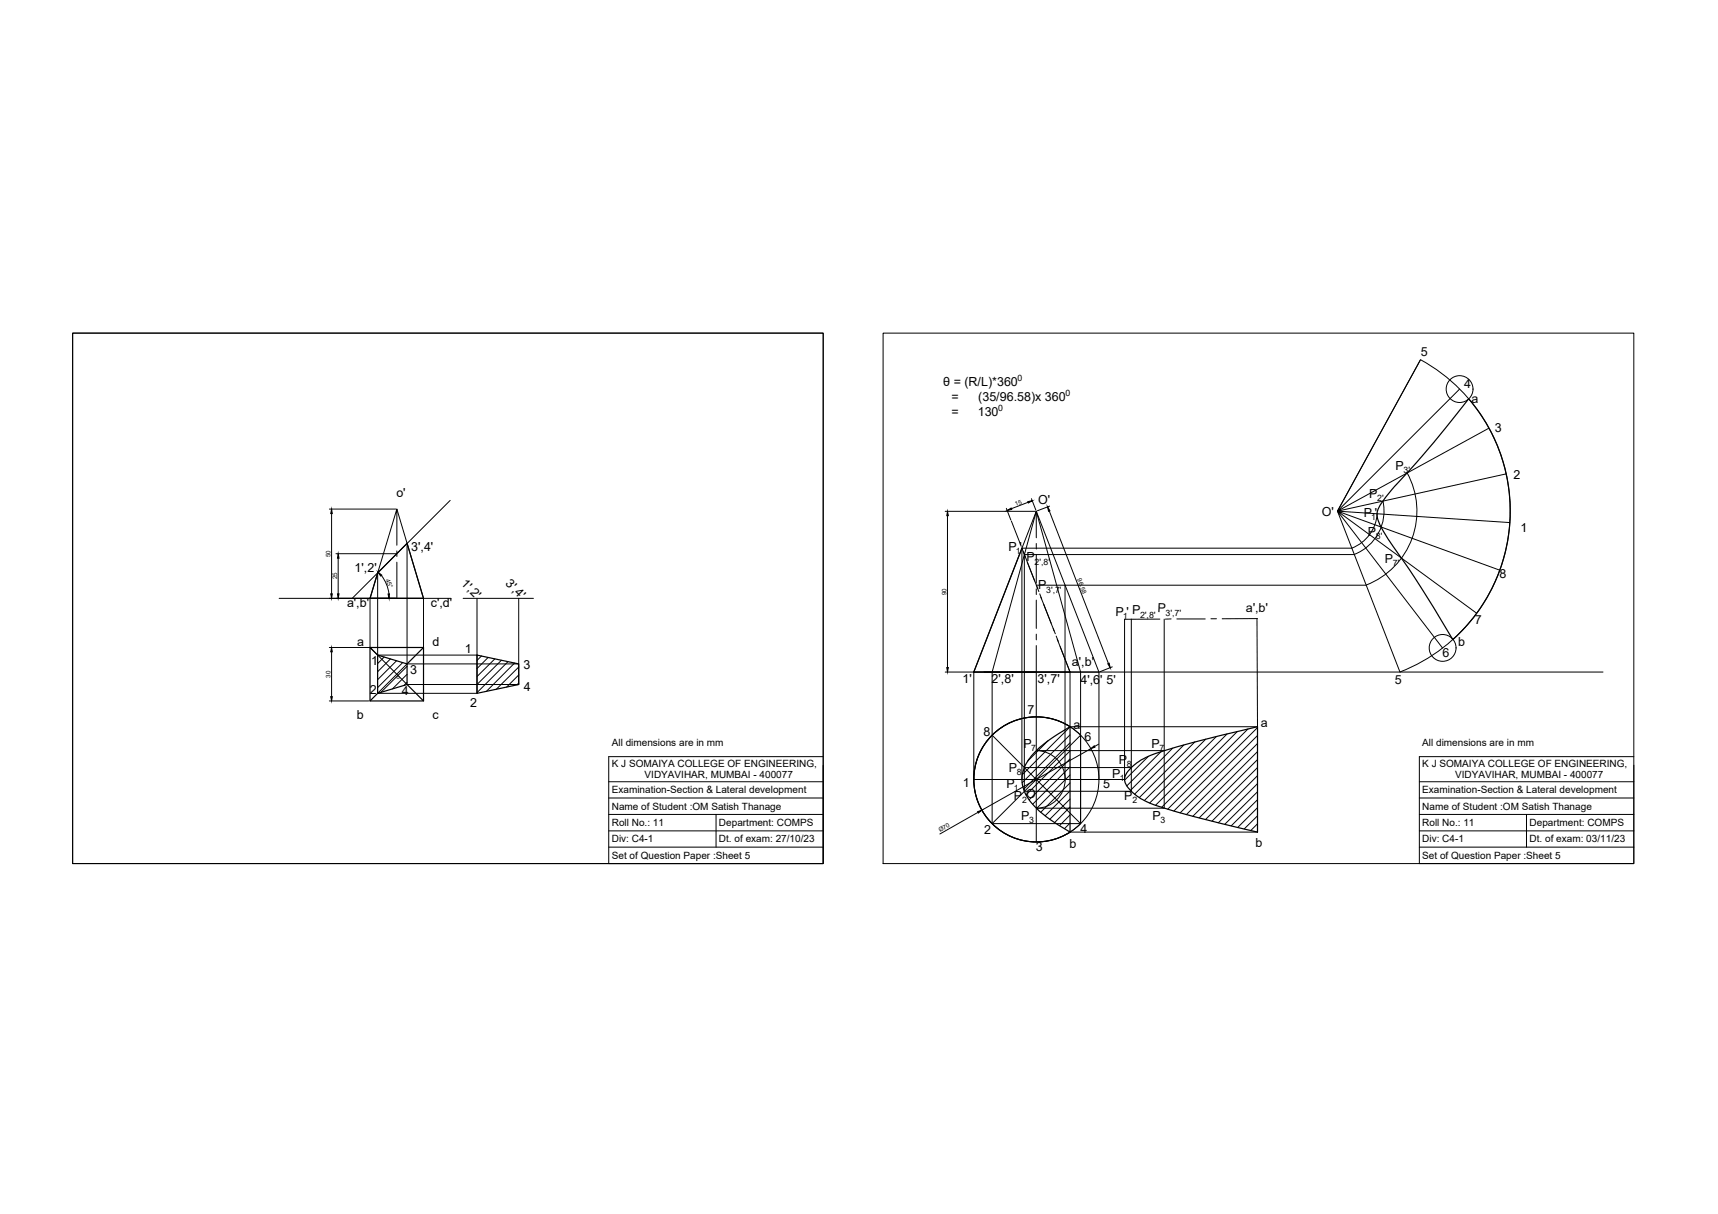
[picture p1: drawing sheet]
<svg xmlns="http://www.w3.org/2000/svg" width="420mm" height="297mm" viewBox="0 0 420 297" stroke-linecap="round" stroke-linejoin="round" font-family="sans-serif">
<!-- layer: 0 -->
<g fill="none" stroke="#000" stroke-width=".24">
<path d="M17.8 81.5h183.5v129.8h-183.5zM216 81.5h183.6v129.8h-183.6zM356.9 95.2l-29.8 29.9 37-20.3M344.1 115.7a19.4 19.4 0 0 1-9.9 27.4M368.3 116l-41.2 9.1 42.1 2.8M80.5 124.6h16.3M81.1 125.7v19.6M82.2 135.5h14.6M82.7 136.6v8.7M97.1 133.4v-8.8l-6.6 21.8v12l9.1 9.1h27.3v-21.1M97.1 124.6l6.5 21.8v12M97.1 134.8v1.4"/>
<path d="M97.1 137.6v8.8M99.6 132.9v29.5M110.1 122.4l-24 24M231.2 125.1h22M231.7 126.2v37.1M246.1 124.4l1.1 2.8M247.3 127.5l2.5 6.2M249.9 134.1l3.2 8.1M249.9 134.1v56.6M249.9 134.1h80.7M250.3 135l.4 1.2M251.2 137.6l2.6 6.4"/>
<path d="M251.4 122.9l-4.1 1.6M252.3 122l1.1 2.9M253.4 131.6v-6.5l-15.2 39.3v26.3h15.2l-10.8 10.8M253.4 133v1.3M253.4 135.7v7M253.4 125.1l15.4 39.3M256.6 125l14.5 37.4M256.7 123.8l-3 1.2M327.1 125.1l20.3-37.1a42.2 42.2 0 0 1 21.9 39.8 42.2 42.2 0 0 1-26.9 36.6M331.2 135.7h-80.7v57.9h26.2v-42.1M336.8 125.7a9.7 9.7 0 0 1-6.2 8.4M338.2 122.6a11.4 11.4 0 0 1-7 13"/>
<path d="M366.8 139.5l-39.7-14.4 34 24.9M68.3 146.4h42M80.5 158.4h9.7M81.1 159.5v10.9M92.4 140.2v20.1h24.3M93.3 140.8l1.3 2.4 .5 2.1M113.3 146.4h17.2M116.7 146.4v23.2h-24.3l7.2-7.2M253.4 158v32.7l-10.8-10.8M253.4 144.1v1.4M253.4 146.8v7M253.4 155.2v1.4"/>
<path d="M253.4 143.2h80.7M253.6 143.5l.5 1.3M254.3 145.3l.4 1.3M254.5 146.1l3.3 8.3M257.6 153.8l.5 1.3M260.5 143.2v47.5M283.7 151.5h-8.7v39.2h-6.2M284.7 151.5v46.3h-31.2M286.4 151.4l-1.4 .1M287.8 151.4h7M296.1 151.4h1.4M307.4 151.4l.1 26.4h-45.8v-13.4l-3.4-8.8"/>
<path d="M307.5 151.4h-8.6M352.8 158.6l-25.7-33.5 15.3 39.3M80.5 171.5h9.7M92.4 160.3v.1M94 160.8l-1.6 1.6M95.5 161.2l-3.1 3.2M97 161.7l-4.6 4.6M98.5 162.1l-6.1 6.1M99.6 163l-6.4 6.4M99.6 165l-3.6 3.5M99.6 166.9l-.8 .8M99.6 162.4h27.3"/>
<path d="M117.8 160.5l-1.1 1.1M119.4 160.9l-2.7 2.7M121 161.2l-4.3 4.3M122.6 161.6l-5.9 5.9M124.2 161.9l-7.5 7.6M125.8 162.2l-6.9 7M126.9 163.2l-5.5 5.4M126.9 165.2l-3 2.9M126.9 167.1l-.5 .5M231.2 164.4h160.8M261.7 177.9l-11.7 11.6M261.7 179.8l-11.7 11.7"/>
<path d="M264.3 164.4v37.1M268.8 164.4h-4.5l-10.9-39.3-10.8 39.3v37.1M268.8 164.4v26.3M272 163.2l-3 1.2M300.1 179.6l-17.5 17.4M302.6 179l-18.5 18.5M305.2 178.4l-19.6 19.6M307.5 178l-20.4 20.4M307.5 180l-18.9 18.9M148.9 191.3h52.4M148.9 195.3h52.4M148.9 199.3h52.4"/>
<path d="M175.1 199.3v8M201.3 185.1h-52.4v26.2h52.4v-24M239.2 198.8l-9.3 5.3M250.5 187.8h26.2M253.5 183.7a7 7 0 0 1 7 7 7 7 0 0 1-7 7.1M253.5 183.7h31.2M256.4 181.2l-5.1 5M261.7 181.8l-11.4 11.3M261.7 183.7l-10.8 10.8M261.7 185.7l-10 10M261.7 187.6l-9.2 9.2M261.7 189.6l-8.2 8.2"/>
<path d="M261.7 191.6l-7.2 7.1M261.7 193.5l-6.1 6.1M261.7 195.5l-5 5M261.7 197.5l-3.8 3.8M261.7 199.4l-2.6 2.6M266.8 183.2l-26.7 15M268.7 182.1l-1 .5M268.8 190.7h-15.4l10.9-10.8a15.3 15.3 0 0 0-21.7 0 15.3 15.3 0 0 0 0 21.6 15.3 15.3 0 0 0 21.7 0M280.9 185.1l-5.9 5.8M284 183.9l-8.4 8.4M286.8 183.1l-10.3 10.3M289.5 182.3l-12 12"/>
<path d="M292.2 181.5l-13.6 13.7M294.9 180.9l-15 15M297.5 180.2l-16.3 16.3M307.5 181.9l-17.4 17.4M307.5 183.9l-15.8 15.8M307.5 185.9l-14.2 14.2M307.5 187.8l-12.7 12.7M307.5 189.8l-11.1 11.1M307.5 191.7l-9.5 9.6M307.5 193.7l-8 8M307.5 195.7l-6.4 6.4M307.5 197.6l-4.8 4.9"/>
<path d="M307.5 199.6l-3.2 3.2M347.1 191.3h52.5M347.1 195.3h52.5M347.1 199.3h52.5M373.3 199.3v8M399.6 185.1h-52.5v26.2h52.5v-24M148.9 203.3h52.4M148.9 207.3h52.4M242.6 201.5h21.7M261.7 201.4l-1.4 1.3M261.7 203.3l-.1 .2M261.7 203.6h45.8"/>
<path d="M264.3 201.5l-10.9-10.8v15.3M307.5 201.6l-1.6 1.6M307.5 203.5v.1M347.1 203.3h52.5M347.1 207.3h52.5"/>
<circle cx="357" cy="95.2" r="3.3"/>
<circle cx="352.8" cy="158.5" r="3.3"/>
<circle cx="253.5" cy="190.7" r="15.3"/>
</g>
<g fill="none" stroke="#000" stroke-width=".3">
<path d="M359.1 97.6a324 324 0 0 1-19.5 23.2 10.8 10.8 0 0 0-2.8 4.6 6.7 6.7 0 0 0 1.5 4.6l1.2 1.9a279.7 279.7 0 0 1 15.8 24.6M359.2 97.6a42.2 42.2 0 0 1-3.9 58.9M99.6 132.9l4 13.5h-13.1l1.9-6.2zM249.9 134.1l-11.7 30.3h23.5M90.5 158.4h13.1v13.1h-13.1v-13.1l1.9 1.9M103.6 158.4l-4 4M92.4 160.3l7.2 2.1v5.1l-7.2 2.1zM92.4 169.6l-1.9 1.9M99.6 167.5l4 4M116.7 160.3l10.2 2.1v5.1l-10.2 2.1zM261.7 177.8a15.3 15.3 0 0 0-23.5 12.9 15.3 15.3 0 0 0 23.5 12.9M253.4 183.7a39.6 39.6 0 0 1 8.3-5.9v25.8a30.4 30.4 0 0 1-10.2-8.1 8.3 8.3 0 0 1 1.1-10.9z"/>
<path d="M276.7 187.8l.4-.4a16.9 16.9 0 0 1 6.5-3.4 291.3 291.3 0 0 1 23.9-6.2v25.8a235.8 235.8 0 0 1-26-6.9 11.9 11.9 0 0 1-6.3-5.2 3.2 3.2 0 0 1 1.1-3.3z"/>
</g>
<g fill="#000" stroke="#000" stroke-width=".24">
<path d="M81.1 124.6l.2 1.1h-.4zM82.7 135.5l.2 1.1h-.4zM231.7 125.1l.2 1.1h-.4zM246.3 124.9l1-.6 .1 .3zM251.4 122.7l1-.2-.9 .6zM256.2 124l.6 1-.4 .1zM80.9 145.3h.4l-.2 1.1zM81.1 158.4l.2 1.1h-.4zM82.5 145.3h.4l-.2 1.1zM92.5 140l.9 .7-.3 .2zM94.9 145.3h.3v1.1zM80.9 170.4h.4l-.2 1.1z"/>
<path d="M231.5 163.3h.4l-.2 1.1zM270.9 162.4l.4-.1 .2 1.1zM239.1 198.6l1-.4-.8 .7zM266.8 183.2l.8-.7 .2 .3z"/>
</g>
<g font-size="3.1">
<text x="347.5" y="87.1">5</text>
<text x="230.7" y="94.5">θ = (R/L)*360</text>
<text x="358" y="95.1">4</text>
<text x="232.7" y="98.2">=</text>
<text x="232.7" y="101.8">=</text>
<text x="239.1" y="101.8">130</text>
<text x="239.3" y="98.2">(35/96.58)x 360</text>
<text x="359.9" y="98.7">a</text>
<text x="365.6" y="105.8">3</text>
<text x="341.3" y="114.9">P</text>
<text x="370.1" y="117.2">2</text>
<text x="96.9" y="121.7">o'</text>
<text x="253.9" y="123.4">O'</text>
<text x="334.8" y="121.8">P</text>
<text x="323.2" y="126.3">O'</text>
<text x="333.5" y="126.5">P '</text>
<text x="334.5" y="131.1">P</text>
<text x="371.8" y="130.1">1</text>
<text x="100.6" y="134.9">3',4'</text>
<text x="246.6" y="134.8">P '</text>
<text x="251" y="137.4">P</text>
<text x="338.7" y="137.7">P</text>
<text x="86.7" y="139.9">1',2'</text>
<text x="112.6" y="142.8" transform="rotate(45 112.6 142.8)">1',2'</text>
<text x="123.5" y="143" transform="rotate(45 123.5 143)">3',4'</text>
<text x="366.7" y="141.5">8</text>
<text x="84.9" y="148.6">a',b'</text>
<text x="105.4" y="148.6">c',d'</text>
<text x="253.9" y="144.2">P</text>
<text x="283.1" y="149.7" transform="rotate(2 283.1 149.7)">P</text>
<text x="304.7" y="149.7" transform="rotate(1 304.7 149.7)">a',b'</text>
<text x="272.8" y="150.6" transform="rotate(1 272.8 150.6)">P P</text>
<text x="275.5" y="150.7">'</text>
<text x="360.7" y="152.6">7</text>
<text x="87.3" y="158.1">a</text>
<text x="105.8" y="158.1">d</text>
<text x="113.7" y="159.8">1</text>
<text x="352.8" y="160.7">6</text>
<text x="356.6" y="158.1">b</text>
<text x="90.7" y="162.7">1</text>
<text x="100.3" y="164.9">3</text>
<text x="128" y="163.7">3</text>
<text x="235.4" y="167.1">1'</text>
<text x="242.5" y="167.1">2',8'</text>
<text x="253.8" y="167.1">3',7'</text>
<text x="262.2" y="163">a',b'</text>
<text x="264.2" y="167.4">4',6'</text>
<text x="270.6" y="167.4">5'</text>
<text x="341.2" y="167.4">5</text>
<text x="90.4" y="169.8">2</text>
<text x="98.3" y="170">4</text>
<text x="115" y="172.9">2</text>
<text x="128.1" y="169">4</text>
<text x="87.2" y="175.9">b</text>
<text x="105.8" y="175.9">c</text>
<text x="251.3" y="174.6">7</text>
<text x="262.5" y="178.3">a</text>
<text x="308.4" y="177.8">a</text>
<text x="240.5" y="180.1">8</text>
<text x="250.3" y="183.1">P</text>
<text x="265.2" y="181.4">6</text>
<text x="281.6" y="183.1">P</text>
<text x="246.7" y="188.9">P</text>
<text x="272" y="190.4">P</text>
<text x="273.6" y="186.8">P</text>
<text x="235.4" y="192.5">1</text>
<text x="246.1" y="192.9">P</text>
<text x="248" y="195.8">P O</text>
<text x="269.8" y="192.9">5</text>
<text x="274.9" y="195.8">P</text>
<text x="249.8" y="200.5">P</text>
<text x="264.2" y="203.7">4</text>
<text x="281.9" y="200.5">P</text>
<text x="240.7" y="204.1">2</text>
<text x="253.3" y="208.2">3</text>
<text x="261.5" y="207.5">b</text>
<text x="307" y="207.3">b</text>
</g>
<g font-size="2.4">
<text x="149.6" y="182.4">All dimensions are in mm</text>
<text x="347.8" y="182.4">All dimensions are in mm</text>
<text x="149.6" y="187.8">K J SOMAIYA COLLEGE OF ENGINEERING,</text>
<text x="157.6" y="190.3">VIDYAVIHAR, MUMBAI - 400077</text>
<text x="347.8" y="187.8">K J SOMAIYA COLLEGE OF ENGINEERING,</text>
<text x="355.8" y="190.3">VIDYAVIHAR, MUMBAI - 400077</text>
<text x="149.6" y="194.1">Examination-Section &amp; Lateral development</text>
<text x="347.8" y="194.1">Examination-Section &amp; Lateral development</text>
<text x="149.6" y="198.1">Name of Student :OM Satish Thanage</text>
<text x="149.6" y="202.1">Roll No.: 11</text>
<text x="175.8" y="202.1">Department: COMPS</text>
<text x="347.8" y="198.1">Name of Student :OM Satish Thanage</text>
<text x="347.8" y="202.1">Roll No.: 11</text>
<text x="374.1" y="202.1">Department: COMPS</text>
<text x="149.6" y="206.1">Div: C4-1</text>
<text x="175.8" y="206.1">Dt. of exam: 27/10/23</text>
<text x="347.8" y="206.1">Div: C4-1</text>
<text x="374.1" y="206.1">Dt. of exam: 03/11/23</text>
<text x="149.6" y="210.1">Set of Question Paper :Sheet 5</text>
<text x="347.8" y="210.1">Set of Question Paper :Sheet 5</text>
</g>
<g font-size="2.1">
<text x="248.9" y="93.1">0</text>
<text x="244.1" y="100.5">0</text>
<text x="260.6" y="96.8">0</text>
<text x="343.3" y="115.6">3'</text>
<text x="336.8" y="122.5">2'</text>
<text x="335.3" y="127.2">1</text>
<text x="336.5" y="131.8">8'</text>
<text x="248.4" y="135.5">1</text>
<text x="253" y="138.4">2',8'</text>
<text x="340.6" y="138.4">7'</text>
<text x="255.8" y="145.1">3',7'</text>
<text x="274.6" y="151.4" transform="rotate(2 274.6 151.4)">1</text>
<text x="278.8" y="151.2" transform="rotate(1 278.8 151.2)">2',8'</text>
<text x="285.1" y="150.7" transform="rotate(1 285.1 150.7)">3',7'</text>
<text x="252.2" y="183.7">7</text>
<text x="283.6" y="183.7">7</text>
<text x="248.7" y="189.6">8</text>
<text x="273.8" y="191.1">1</text>
<text x="275.6" y="187.6">8</text>
<text x="247.9" y="193.6">1</text>
<text x="250" y="196.5">2</text>
<text x="276.9" y="196.5">2</text>
<text x="251.7" y="201.3">3</text>
<text x="283.8" y="201.3">3</text>
</g>
<g font-size="1.5">
<text x="248.4" y="123.8" transform="rotate(-21 248.4 123.8)">15</text>
<text x="80.8" y="136.3" transform="rotate(-90 80.8 136.3)">50</text>
<text x="82.5" y="141.8" transform="rotate(-90 82.5 141.8)">25</text>
<text x="94.3" y="141.8" transform="rotate(68 94.3 141.8)">45°</text>
<text x="263.4" y="141.8" transform="rotate(69 263.4 141.8)">96.58</text>
<text x="231.5" y="145.6" transform="rotate(-90 231.5 145.6)">90</text>
<text x="80.8" y="165.8" transform="rotate(-90 80.8 165.8)">30</text>
<text x="97" y="166">o</text>
<text x="229.9" y="203.7" transform="rotate(-29 229.9 203.7)">Ø70</text>
</g>
</svg>
